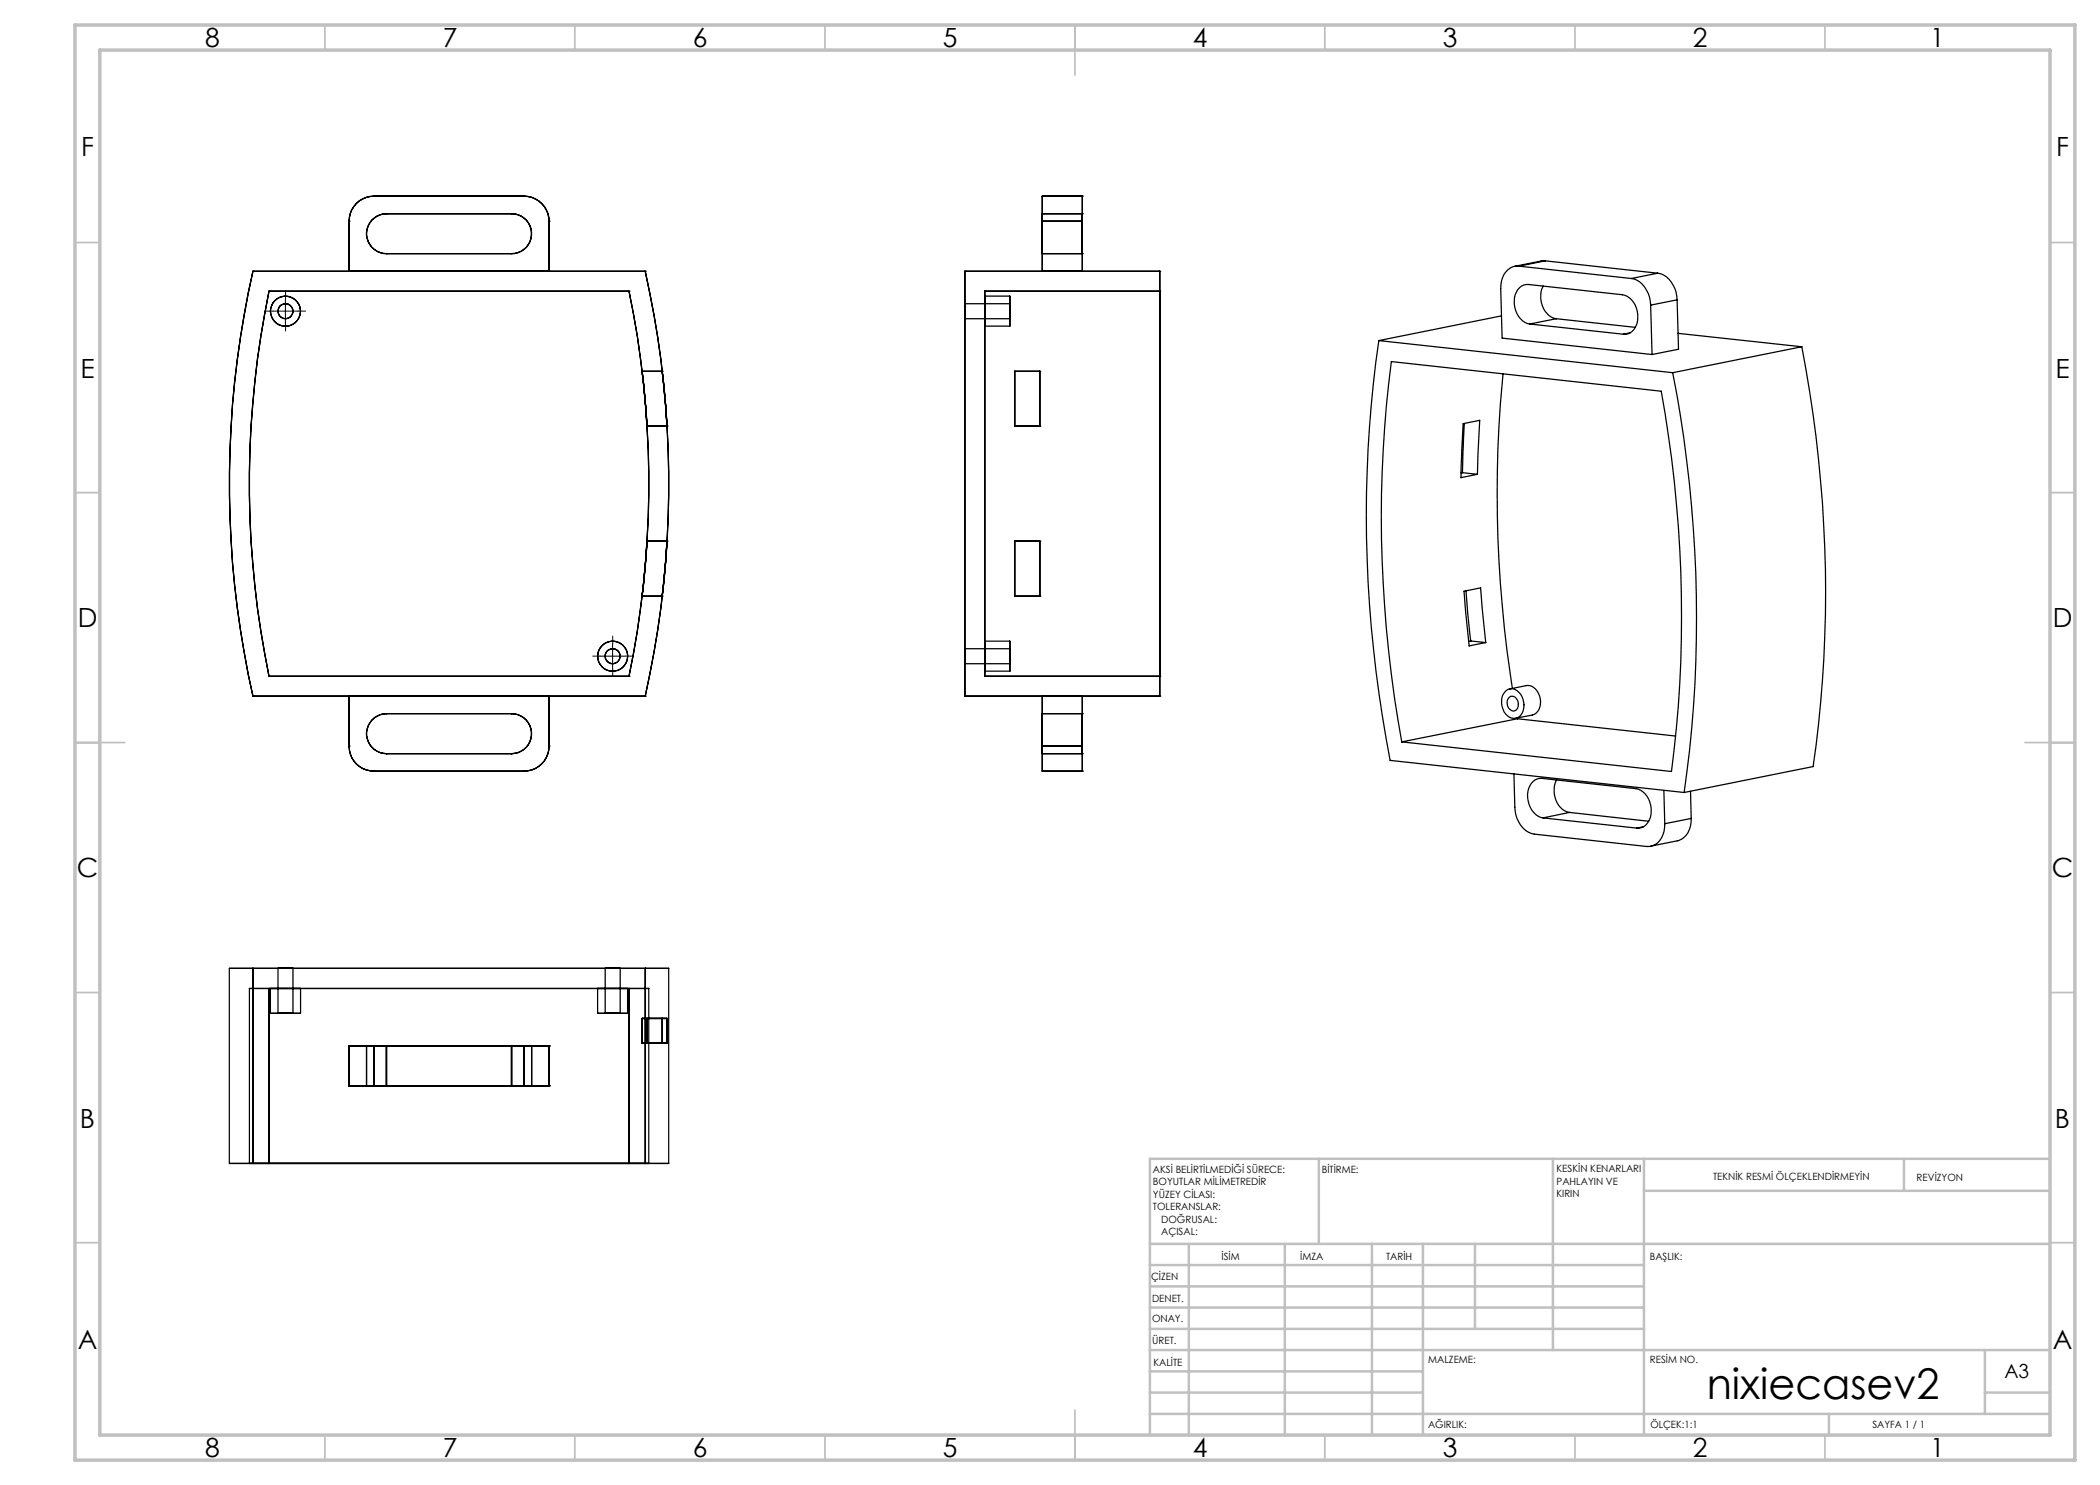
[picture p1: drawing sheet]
<svg xmlns="http://www.w3.org/2000/svg" width="420mm" height="297mm" viewBox="0 0 420 297" stroke-linecap="round" stroke-linejoin="round" font-family="sans-serif">
<path d="M57.1 59.7v-1.5M54.6 62.2h-1.5M57.1 64.7v1.5M59.6 62.2h1.5M120 131.2h-1.5M122.5 128.7v-1.5M122.5 133.7v1.5M125 131.2h1.5" fill="none" stroke="#000" stroke-width=".2" stroke-dasharray="15.2 1.3 1.3 1.3"/>
<path d="M57.1 59.7v5M54.6 62.2h5M120 131.2h5M122.5 128.7v5" fill="none" stroke="#000" stroke-width=".2"/>
<g fill="none" stroke="#c0c0c0" stroke-width=".35">
<path d="M65 5v5M115 5v5M165 5v5M215 5v10M265 5v5M315 5v5M365 5v5M15 48.5h5M410 48.5h5M15 98.5h5M410 98.5h5M15 148.5h10"/>
<path d="M405 148.5h10M15 198.5h5M410 198.5h5M15 248.5h5M410 248.5h5M65 287v5M115 287v5M165 287v5M215 282v10M265 287v5M315 287v5M365 287v5"/>
</g>
<g fill="none" stroke="#c0c0c0" stroke-width=".5">
<path d="M263.8 231.8v17M310.6 231.8v38.2M328.8 231.8v55.2M328.8 238.2h81.2M380.8 231.8v6.4M410 231.8h-180v55.2M230 248.8h180M230 257.3h98.8M230 253h98.8M237.8 248.8v38.2M257 248.8v38.2M274.4 248.8v38.2"/>
<path d="M284.6 248.8v38.2M295 248.8v17M230 265.8h98.8M230 261.5h98.8M230 278.5h54.6M230 274.3h54.6M230 270h180M397 278.5h13M397 270v12.8M230 282.8h180M365.8 282.8v4.2"/>
</g>
<path d="M15 5h400v287h-400zM20 10h390v277h-390z" fill="none" stroke="#c0c0c0" stroke-width=".7"/>
<g fill="none" stroke="#000" stroke-width=".25">
<path d="M74.8 39.2a5 5 0 0 0-5 5M74.8 39.2h.1M74.8 39.2h30M104.8 39.2a5.1 5.1 0 0 1 5 5M104.8 39.2h.1M208.5 39.2h.1M208.5 39.2v5M208.5 39.2h8M216.5 39.2h.1M216.5 39.2v5M50.6 54.3a194.2 194.2 0 0 0 0 84.9M50.6 54.3h.1"/>
<path d="M50.6 54.3h78.4M53.8 58.2a190.6 190.6 0 0 0 0 77.1M53.8 58.2h.1M53.8 58.2h72M69.8 54.3h.1M69.8 44.2h.1M69.8 44.2v10.1M77.3 42.8a4 4 0 0 0-4 3.9 4 4 0 0 0 4 4M77.3 50.7h.1M77.3 42.8h.1M77.3 50.7h25M77.3 42.8h25"/>
<path d="M102.3 42.8a4 4 0 0 1 4 3.9 4 4 0 0 1-4 4M102.3 50.7h.1M102.3 42.8h.1M109.8 44.2h.1M109.8 54.3h.1M109.8 44.2v10.1M125.8 58.2a189 189 0 0 1 0 77.1M125.8 58.2h.1M129 54.3a194.2 194.2 0 0 1 0 84.9M129 54.3h.1M193 54.3h.1M193 54.3v84.9"/>
<path d="M193 54.3h39M197 58.2h.1M197 58.2v77.1M197 59.2v6zM197 58.2h35M197 59.2h5M202 59.2v6zM208.5 54.3h.1M208.5 50.7h.1M208.5 42.8h.1M208.5 42.8v7.9M208.5 50.7h8"/>
<path d="M208.5 42.8h8M208.5 44.2v10.1M208.5 44.2h8M216.5 54.3h.1M216.5 50.7h.1M216.5 42.8h.1M216.5 42.8v7.9M216.5 44.2v10.1M232 58.2h.1M232 54.3h.1M232 54.3v84.9M232 58.2v77.1"/>
<path d="M303.8 53.2a3.4 3.4 0 0 0-3.5 3.1l-.2 1.4 .3 9.9 30 3.3M303.8 53.2l22.4 2.5M308.6 57.2a4.8 4.8 0 0 0 2.1 6.4l.6 .1M309.1 52.2h-.9l-5.3 1.1M309.1 52.2l-5.3 1M309.1 52.2l22.4 2.4M326.2 55.7a4.9 4.9 0 0 1 3.9 4.6v.7M331.5 54.6a4.9 4.9 0 0 1 3.9 4.6v.8M331.5 54.6l-5.3 1.1M335.4 60l.3 9.8-5.3 1.1M335.4 60l-5.3 1M128.4 74.3l1 10.9"/>
<path d="M128.4 74.3h.1M128.4 74.3h4M132.4 74.3l1 10.9M132.4 74.3h.1M193 60.7v3zM193 60.7h9M193 63.7h9M197 65.2h5M202 60.7v3zM203 74.3h.1M203 74.3v10.9M203 74.3h5"/>
<path d="M208 74.3h.1M208 74.3v10.9M275.8 68.1a250.8 250.8 0 0 0 2.2 84l58.8 6.4M275.8 68.1l58.7 6.4M278.3 72.3l53.9 5.9a246.7 246.7 0 0 1 2.1 76.1l-53.9-5.9a248.1 248.1 0 0 1-2.1-76.1zM300.3 63.2l-24.5 4.9M300.6 74.8a249.6 249.6 0 0 0 1.9 62.9M305.9 64.8a4.4 4.4 0 0 1-3-5.3 2.81 2.81 0 0 1 2.8-2.6l18.7 2a4.4 4.4 0 0 1 3.1 5.3 2.8 2.8 0 0 1-2.8 2.6M305.9 64.8l18.8 2M311.3 63.7l-5.4 1.1M311.3 63.7l15.8 1.8M326 66.6l-1.3 .2"/>
<path d="M330.1 61l.3 9.9M334.5 74.5a251.6 251.6 0 0 1 2.3 84M335.6 66.7l24.8 2.7M360.4 69.4a252.9 252.9 0 0 1 2.2 83.9l-25.8 5.2M360.4 69.4l-25.9 5.1M129.4 85.2h.1M129.4 85.2h4M133.4 85.2h.1M203 85.2h.1M203 85.2h5M208 85.2h.1M292.5 94.5l3 .4"/>
<path d="M292.5 94.5l-.3 .1M292.6 84.7l3.3-.6-.4 10.8-3.3 .6zM292.9 84.7l-.4 9.8M128.4 119.2h.1M128.4 119.2h4M129.4 108.2l-1 11M129.4 108.2h.1M129.4 108.2h4M132.4 119.2h.1M133.4 108.2l-1 11M133.4 108.2h.1M203 119.2h.1"/>
<path d="M203 108.2h.1M203 108.2v11M203 119.2h5M203 108.2h5M208 108.2h.1M208 119.2h.1M208 108.2v11M292.8 118.2l3.3-.6 1 10.9-3.3 .7zM293.2 118.2l.9 10M50.6 139.2h.1M50.6 139.2h78.4M53.8 135.3h.1"/>
<path d="M53.8 135.3h72M69.8 139.2h.1M69.8 139.2v10M109.8 139.2h.1M109.8 139.2v10M125.8 135.3h.1M129 139.2h.1M193 139.2h.1M193 129.7v3zM193 139.2h39M193 129.7h9M193 132.7h9"/>
<path d="M197 135.3h.1M197 128.2v6zM197 135.3h35M197 128.2h5M197 134.2h5M202 129.7v3zM202 128.2v6zM208.5 139.2h.1M208.5 139.2v10M216.5 139.2h.1M216.5 139.2v10M232 135.3h.1"/>
<path d="M232 139.2h.1M294.1 128.2l3 .3M294.1 128.2l-.4 .1M301 138.3a1.92 1.92 0 0 1 3.1 .5 3.3 3.3 0 0 1-.5 4.7 2.39 2.39 0 0 1-3.2-2.2l-.1-.5a3 3 0 0 1 .7-2.5zM301.9 139.4a1.25 1.25 0 0 1 1.3 .2 1.25 1.25 0 0 1 .5 1.3 1.05 1.05 0 0 1-.7 1.2 1.05 1.05 0 0 1-1.3-.5l-.2-.4a1.65 1.65 0 0 1 .4-1.8zM301.9 137.8l3.4-.7a2.89 2.89 0 0 1 2.8 3.2 2.55 2.55 0 0 1-1.6 2.7l-3.4 .6M69.8 149.2a4.9 4.9 0 0 0 5 5M69.8 149.2h.1M74.8 154.2h.1M74.8 154.2h30M77.3 142.7a4 4 0 0 0-4 4 4 4 0 0 0 4 4M77.3 142.7h.1"/>
<path d="M77.3 150.7h.1M77.3 150.7h25M77.3 142.7h25M102.3 142.7a4 4 0 0 1 4 4 4 4 0 0 1-4 4M102.3 142.7h.1M102.3 150.7h.1M104.8 154.2h.1M109.8 149.2a5 5 0 0 1-5 5M109.8 149.2h.1M208.5 150.7h.1M208.5 142.7h.1M208.5 154.2h.1"/>
<path d="M208.5 149.2v5M208.5 142.7v8M208.5 154.2h8M208.5 150.7h8M208.5 142.7h8M208.5 149.2h8M216.5 154.2h.1M216.5 150.7h.1M216.5 142.7h.1M216.5 149.2v5M216.5 142.7v8M302.8 154.8l.2 6.7a5.3 5.3 0 0 0 3.8 5.3l22.5 2.5a3.4 3.4 0 0 0 3.5-3l.2-1.6"/>
<path d="M303.5 143.6v.2M303.5 143.8l-23.1 4.6M303.5 143.8l31.6 3.4M311.3 156a4.8 4.8 0 0 0 2.1 6.4l.5 .1M332.8 158.1l.2 6.6M338.1 158.3l.1 5.4M308.6 163.6a4.4 4.4 0 0 1-3-5.3 2.81 2.81 0 0 1 2.8-2.6l18.7 2a4.4 4.4 0 0 1 3.1 5.2 2.8 2.8 0 0 1-2.8 2.7M308.6 163.6l18.8 2M313.9 162.5l-5.3 1.1M313.9 162.5l15.8 1.7M328.7 165.3l-1.3 .3M338.2 163.7a4.1 4.1 0 0 1-2.7 4.5l-5.3 1"/>
<path d="M338.2 163.7l-5.2 1M45.9 193.7v39M45.9 193.7h4.7zM49.9 197.7h3.9zM49.9 197.7v35M50.6 193.7h78.4M50.6 193.7v39M53.8 197.7v35M53.8 197.7h72M54.1 197.7h6zM54.1 197.7v5M55.6 193.7h3z"/>
<path d="M55.6 193.7v9M58.6 193.7v9M60.1 197.7v5M119.5 197.7h6zM119.5 197.7v5M121 193.7h3zM121 193.7v9M124 193.7v9M125.5 197.7v5M125.8 197.7h4zM125.8 197.7v35M129 193.7h4.7z"/>
<path d="M129 193.7v39M129.8 197.7v35M133.7 193.7v39M54.1 202.7h6zM55.6 202.7h3zM69.8 217.2h.1M69.8 209.2h.1M69.8 209.2h5v8h-5M69.8 209.2v8M69.8 217.2h40M69.8 209.2h40M73.3 217.2h4z"/>
<path d="M73.3 209.2h4zM73.3 209.2v8M77.3 209.2v8M102.3 217.2h4zM102.3 209.2h4zM102.3 209.2v8M106.3 209.2v8M109.8 209.2h.1M109.8 217.2h.1M109.8 209.2h-5v8h5M109.8 209.2v8M119.5 202.7h6z"/>
<path d="M121 202.7h3zM128.4 203.7h1v5h-1M128.4 203.7v5M128.4 203.7h5M128.4 208.7h5M133.4 203.7h-1v5h1M133.4 203.7v5M45.9 232.7h4.7zM49.9 232.7h3.9zM50.6 232.7h78.4M125.8 232.7h4zM129 232.7h4.7z"/>
<circle cx="57.1" cy="62.2" r="3"/>
<circle cx="57.1" cy="62.2" r="1.5"/>
<circle cx="122.5" cy="131.2" r="3"/>
<circle cx="122.5" cy="131.2" r="1.5"/>
</g>
<text font-size="8.5" x="341.3" y="279.7">nixiecasev2</text>
<g font-size="5.3">
<text x="41" y="9.5">8</text>
<text x="88.5" y="9.5">7</text>
<text x="138.5" y="9.5">6</text>
<text x="188.5" y="9.5">5</text>
<text x="238.5" y="9.5">4</text>
<text x="288.5" y="9.5">3</text>
<text x="338.5" y="9.5">2</text>
<text x="386" y="9.5">1</text>
<text x="16.2" y="31.2">F</text>
<text x="411.2" y="31.2">F</text>
<text x="16.1" y="75.5">E</text>
<text x="411.1" y="75.5">E</text>
<text x="15.5" y="125.5">D</text>
<text x="410.5" y="125.5">D</text>
<text x="15.4" y="175.5">C</text>
<text x="410.4" y="175.5">C</text>
<text x="16" y="225.5">B</text>
<text x="411" y="225.5">B</text>
<text x="15.5" y="269.7">A</text>
<text x="410.5" y="269.7">A</text>
<text x="41" y="291.5">8</text>
<text x="88.5" y="291.5">7</text>
<text x="138.5" y="291.5">6</text>
<text x="188.5" y="291.5">5</text>
<text x="238.5" y="291.5">4</text>
<text x="288.5" y="291.5">3</text>
<text x="338.5" y="291.5">2</text>
<text x="386" y="291.5">1</text>
</g>
<text font-size="3.9" x="400.9" y="275.5">A3</text>
<g font-size="2">
<text x="230.6" y="234.6">AKSİ BELİRTİLMEDİĞİ SÜRECE:</text>
<text x="230.6" y="237.1">BOYUTLAR MİLİMETREDİR</text>
<text x="230.6" y="239.6">YÜZEY CİLASI:</text>
<text x="264.4" y="234.6">BİTİRME:</text>
<text x="311.3" y="234.5">KESKİN KENARLARI</text>
<text x="311.3" y="237">PAHLAYIN VE</text>
<text x="311.3" y="239.5">KIRIN</text>
<text x="342.6" y="236">TEKNİK RESMİ ÖLÇEKLENDİRMEYİN</text>
<text x="383.3" y="236.2">REVİZYON</text>
<text x="230.6" y="242.1">TOLERANSLAR:</text>
<text x="232.2" y="244.6">DOĞRUSAL:</text>
<text x="232.2" y="247.1">AÇISAL:</text>
<text x="244.3" y="252">İSİM</text>
<text x="260" y="251.9">İMZA</text>
<text x="277.2" y="251.9">TARİH</text>
<text x="330" y="251.9">BAŞLIK:</text>
<text x="230.2" y="256.1">ÇİZEN</text>
<text x="230.4" y="260.3">DENET.</text>
<text x="230.4" y="264.4">ONAY.</text>
<text x="230.5" y="268.8">ÜRET.</text>
<text x="230.7" y="273.1">KALİTE</text>
<text x="285.7" y="272.5">MALZEME:</text>
<text x="330" y="272.5">RESİM NO.</text>
<text x="285.6" y="285.5">AĞIRLIK:</text>
<text x="330.1" y="285.6">ÖLÇEK:1:1</text>
<text x="374.5" y="285.6">SAYFA 1 / 1</text>
</g>
</svg>
